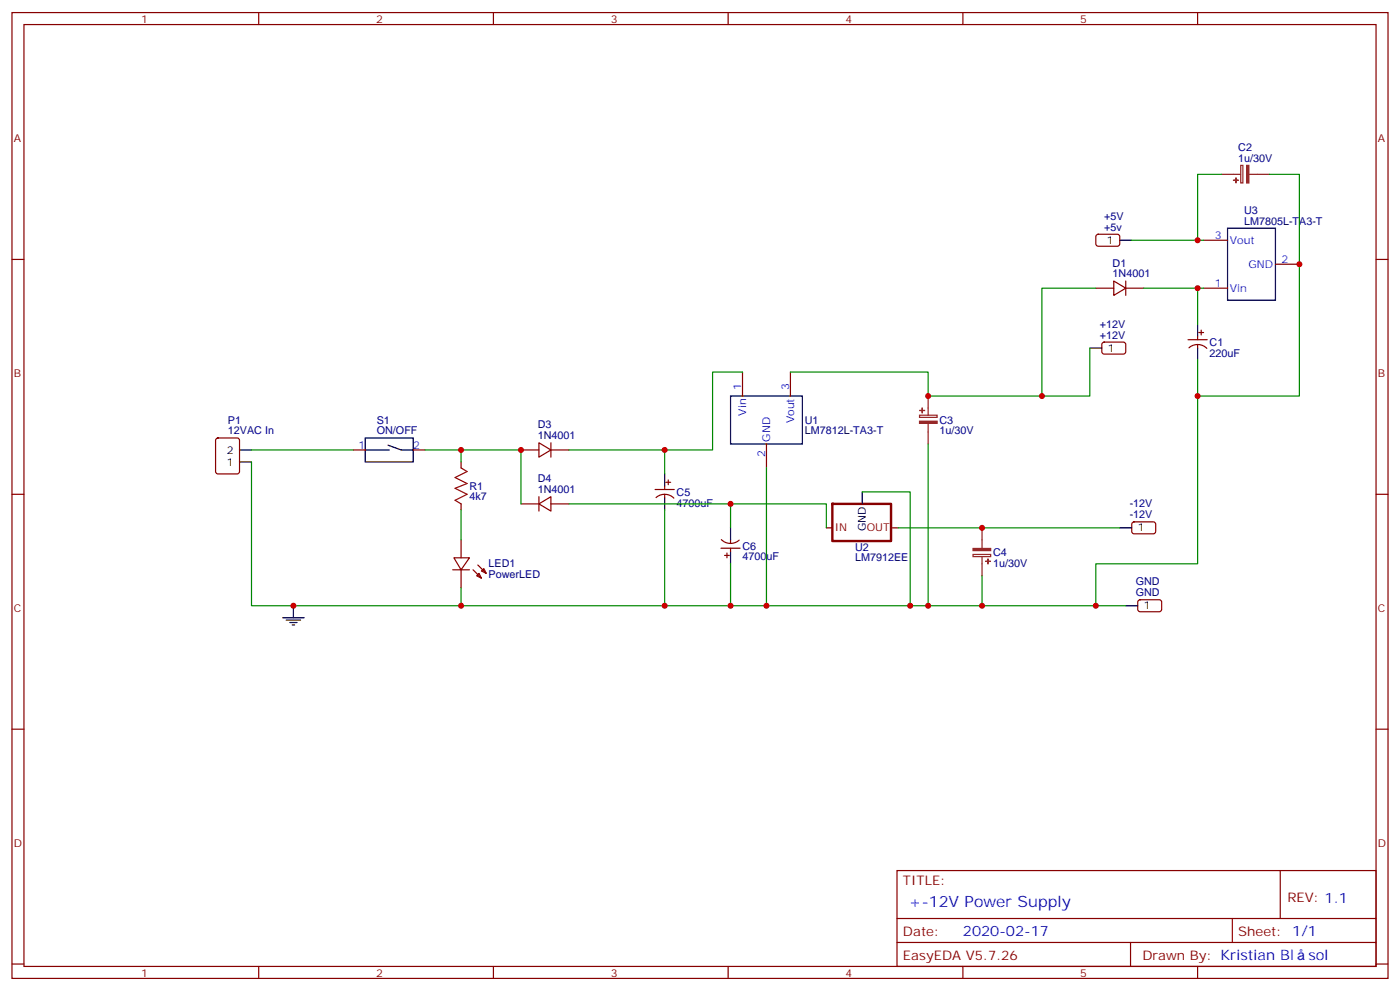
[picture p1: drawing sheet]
<svg xmlns="http://www.w3.org/2000/svg" width="412mm" height="292mm" viewBox="0 0 412 292" stroke-linecap="round" stroke-linejoin="round" font-family="sans-serif">
<g fill="none" stroke="#870000" stroke-width=".35">
<path d="M3.5 3.7h405.4v284.3h-405.4zM7.1 7.2h398.2v277.3h-398.2zM76.2 3.7v3.5M145.3 3.7v3.5M214.5 3.7v3.5M283.6 3.7v3.5M352.8 3.7v3.5M3.5 76.4h3.6M323 69.2l.5-.2h5.9l.4 .7v2.4l-.7 .4-5.9-.1-.4-.6v-2.1zM354.5 70.7h7.1M375.7 77.8h7.1M405.3 76.4h3.6"/>
<path d="M322.8 84.8h5.3M328.1 82.7l3.5 2.1-3.5 2.2zM331.6 82.7v4.3M331.6 84.8h5.3M352.8 99v1M353.1 97.9h1.4M353.8 97.2v1.4M354.5 84.8h7.1M218.7 109.5v7.1M232.8 109.5v7.1M324.8 100.9l.5-.2 5.9 .1 .4 .6-.1 2.4-.6 .4h-5.9l-.4-.7v-2.1zM350 100h5.6"/>
<path d="M350.2 102.4a3.8 3.8 0 0 1 5.3 .2M352.8 101.4v1.1M63.7 129.1l.5-.2h5.6l.7 .5 .1 9.4-.5 .7h-5.9l-.6-.4-.1-9.5zM104.1 132.5h3.5M121.7 132.5h3.5M135.8 136v1.8M153.5 132.5h5.2M158.7 130.4l3.6 2.1-3.6 2.1zM162.3 132.5h5.3M162.3 130.4v4.2M225.8 130.7v7.1M3.5 145.5h3.6"/>
<path d="M135.8 148.3v1.8M135.8 158.9v5.3M153.5 148.3h5.2M158.7 148.3l3.6-2.1v4.3zM158.7 146.2v4.3M162.3 148.3h5.3M193 144.1h5.6M193.3 146.5a3.8 3.8 0 0 1 5.2 .2M195.8 143.1v1M195.8 145.5v1.1M196.1 142h1.5M196.8 141.3v1.4"/>
<path d="M212.5 158.8a3.8 3.8 0 0 0 5.2 .2M215.2 158.9v1.1M243.4 155.4h1.8M262.8 155.4h1.8M333.6 153.8l.5-.2 5.9 .1 .4 .6v2.4l-.7 .5-5.9-.1-.4-.6v-2.2zM405.3 145.5h3.6M133.3 167.7h5M133.7 164.2h4.6l-2.5 3.5zM135.8 167.7v5.3M139.3 167.7l2.5 2.5M140.4 169.5l.7-.7 .7 1.4zM140.8 166.3l2.4 2.5"/>
<path d="M141.8 168.1l.7-.7 .7 1.4zM212.4 161.4h5.6M213.4 163.5h1.4M214.1 162.8v1.4M215.2 161.4v1.1M335.4 176.8l.4-.2h6l.4 .7-.1 2.4-.6 .4-5.9-.1-.5-.6v-2.1zM3.5 214.7h3.6M405.3 214.7h3.6M264.2 256.3h141.1v28.2h-141.1zM377.1 256.3v14.1M264.2 270.4h141.1M264.2 277.5h141.1"/>
<path d="M333 277.5v7M363 270.4v7.1M3.5 283.8h3.6M76.2 284.5v3.5M145.3 284.5v3.5M214.5 284.5v3.5M283.6 284.5v3.5M352.8 284.5v3.5M405.3 283.8h3.6"/>
</g>
<g fill="none" stroke="#000" stroke-width=".35">
<path d="M329.8 70.7h3.6M361.6 67.2h14.1v21.2h-14.1zM352.8 95.4v3.6M215.2 116.6h21.2v14.1h-21.2zM321 102.5h3.6M352.8 102.5v3.5M70.6 136h3.5M70.6 132.5h3.5M107.6 128.9h14.1v7.1h-14.1zM107.6 132.5h7.1M114.3 131.1l3.9 1.4h3.5M195.8 139.5v3.6"/>
<path d="M195.8 146.6v3.5M215.2 155.4v3.5M254 144.8v3.5M329.8 155.4h3.6M86.4 178.3v3.6M215.2 162.5v3.5M331.6 178.3h3.5M83.3 181.9h6.3M84.3 182.6h4.2M85.4 183.3h2.1M86.1 184h.7"/>
</g>
<path d="M135.8 137.8l1.8 1-3.5 1.8 3.5 1.7-3.5 1.5 3.5 1.7-3.5 1.8 1.7 1" fill="none" stroke="#a10000" stroke-width=".35"/>
<path d="M245.2 148.4h17.2v10.9h-17.2z" fill="none" stroke="#870000" stroke-width=".71"/>
<g fill="#8c2424" stroke="#8c2424" stroke-width=".35">
<path d="M270.9 124h5.1v.6h-5.1z"/>
<path d="M270.9 120.8l1.4 .1z"/>
<path d="M271.6 120.1l.1 1.4z"/>
<path d="M286.6 161.5h5.2v.6h-5.2z"/>
<path d="M290.3 165.2l1.4 .1z"/>
<path d="M291 164.6v1.4z"/>
<path d="M367.2 48.7h.7v5.2h-.7z"/>
<path d="M364.1 52.4v1.4z"/>
<path d="M363.4 53.1h1.4z"/>
</g>
<path d="M359.8 51.3h5.7M365.5 48.7h.6v5.2h-.6zM367.9 51.3h6M273.4 116.6v5.6M270.9 122.2h5.1v.7h-5.1zM273.4 124.7v6M289.3 155.4v6M286.6 163.2h5.2v.7h-5.2zM289.3 163.9v5.6" fill="none" stroke="#8c2424" stroke-width=".35"/>
<g fill="none" stroke="#008700" stroke-width=".35">
<path d="M359.8 51.3h-7v19.4M373.9 51.3h8.9v65.3h-30M333.4 70.7h21.1M322.8 84.8h-15.9v31.8M336.9 84.8h17.6M352.8 84.8v10.6M218.7 109.5h-8.8v23h-42.3M321 102.5v14.1h-47.6v-7.1h-40.6M352.8 106v60h-30v12.3M74.1 136v42.3h257.5M74.1 132.5h30M125.2 132.5h28.3v15.8"/>
<path d="M135.8 132.5v3.5M195.8 132.5v7M225.8 137.8v40.5M273.4 130.7v47.6M135.8 150.1v8.8M167.6 148.3h75.8v7.1M195.8 150.1v28.2M215.2 148.3v7.1M254 144.8h14.1v33.5M264.6 155.4h65.2M135.8 173v5.3M215.2 166v12.3"/>
<path d="M289.3 169.5v8.8"/>
</g>
<g fill="#c00">
<circle cx="306.9" cy="116.6" r=".88"/>
<circle cx="382.8" cy="77.8" r=".88"/>
<circle cx="352.8" cy="116.6" r=".88"/>
<circle cx="352.8" cy="84.8" r=".88"/>
<circle cx="289.3" cy="155.4" r=".88"/>
<circle cx="268.1" cy="178.3" r=".88"/>
<circle cx="273.4" cy="178.3" r=".88"/>
<circle cx="273.4" cy="116.6" r=".88"/>
<circle cx="289.3" cy="178.3" r=".88"/>
<circle cx="215.2" cy="178.3" r=".88"/>
<circle cx="153.5" cy="132.5" r=".88"/>
<circle cx="195.8" cy="132.5" r=".88"/>
<circle cx="135.8" cy="132.5" r=".88"/>
<circle cx="86.4" cy="178.3" r=".88"/>
<circle cx="135.8" cy="178.3" r=".88"/>
<circle cx="195.8" cy="178.3" r=".88"/>
<circle cx="215.2" cy="148.3" r=".88"/>
<circle cx="225.8" cy="178.3" r=".88"/>
<circle cx="322.8" cy="178.3" r=".88"/>
<circle cx="352.8" cy="70.7" r=".88"/>
</g>
<text font-size="4.6" fill="#00f" x="267.8" y="266.9">+-12V Power Supply</text>
<g font-size="4.2" fill="#00f">
<text x="283.6" y="275.7">2020-02-17</text>
<text x="385.4" y="282.8">sol</text>
</g>
<g font-size="3.9" fill="#800">
<text x="266" y="260.5">TITLE:</text>
<text x="379.2" y="265.5">REV: 1.1</text>
<text x="266" y="275.7">Date:</text>
<text x="364.8" y="275.7">Sheet: 1/1</text>
<text x="266" y="282.8">EasyEDA V5.7.26</text>
<text x="336.5" y="282.8">Drawn By: Kristian Bl</text>
</g>
<g font-size="3.2" fill="#800">
<text x="41.6" y="6.7">1</text>
<text x="110.8" y="6.7">2</text>
<text x="179.9" y="6.7">3</text>
<text x="249.1" y="6.7">4</text>
<text x="318.2" y="6.7">5</text>
<text x="4.1" y="41.8">A</text>
<text x="405.9" y="41.8">A</text>
<text x="4.1" y="110.9">B</text>
<text x="405.9" y="110.9">B</text>
<text x="4.1" y="180.1">C</text>
<text x="405.9" y="180.1">C</text>
<text x="4.1" y="249.2">D</text>
<text x="405.9" y="249.2">D</text>
<text x="41.6" y="287.5">1</text>
<text x="110.8" y="287.5">2</text>
<text x="179.9" y="287.5">3</text>
<text x="249.1" y="287.5">4</text>
<text x="318.2" y="287.5">5</text>
</g>
<g font-size="3.2" fill="#000080">
<text x="364.8" y="47.6">1u/30V</text>
<text x="364.8" y="44.4">C2</text>
<text x="325.2" y="64.7">+5V</text>
<text x="366.5" y="63.1">U3</text>
<text x="325.2" y="67.9">+5v</text>
<text x="366.5" y="66.1">LM7805L-TA3-T</text>
<text x="327.7" y="81.7">1N4001</text>
<text x="327.7" y="78.5">D1</text>
<text x="324" y="99.7">+12V</text>
<text x="324" y="96.5">+12V</text>
<text x="356.3" y="102">C1</text>
<text x="356.3" y="105">220uF</text>
<text x="67.1" y="124.7">P1</text>
<text x="111" y="124.7">S1</text>
<text x="237.1" y="124.7">U1</text>
<text x="276.8" y="124.7">C3</text>
<text x="67.1" y="127.9">12VAC In</text>
<text x="111" y="127.9">ON/OFF</text>
<text x="158.4" y="129.3">1N4001</text>
<text x="158.4" y="126.1">D3</text>
<text x="237.1" y="127.9">LM7812L-TA3-T</text>
<text x="276.8" y="127.9">1u/30V</text>
<text x="158.4" y="142">D4</text>
<text x="138.3" y="147.3">4k7</text>
<text x="138.3" y="144.1">R1</text>
<text x="158.4" y="145.2">1N4001</text>
<text x="199.3" y="149.1">4700uF</text>
<text x="199.3" y="146.1">C5</text>
<text x="332.8" y="149.4">-12V</text>
<text x="332.8" y="152.6">-12V</text>
<text x="218.7" y="162">C6</text>
<text x="143.9" y="167">LED1</text>
<text x="218.7" y="165">4700uF</text>
<text x="251.9" y="165.3">LM7912EE</text>
<text x="251.9" y="162.1">U2</text>
<text x="292.5" y="166.8">1u/30V</text>
<text x="292.5" y="163.6">C4</text>
<text x="143.9" y="170.2">PowerLED</text>
<text x="334.5" y="172.3">GND</text>
<text x="334.5" y="175.5">GND</text>
</g>
<g font-size="3.2">
<text x="326.1" y="71.8">1</text>
<text x="326.3" y="103.5">1</text>
<text x="66.8" y="137.1">1</text>
<text x="66.8" y="133.5">2</text>
<text x="255.1" y="156.3" transform="rotate(-90 255.1 156.3)">GND</text>
<text x="335.1" y="156.5">1</text>
<text x="336.9" y="179.4">1</text>
</g>
<g font-size="3.2" fill="#00f">
<text x="357.8" y="70.4">3</text>
<text x="362.3" y="71.8">Vout</text>
<text x="377.5" y="77.4">2</text>
<text x="367.7" y="78.8">GND</text>
<text x="357.8" y="84.5">1</text>
<text x="362.3" y="85.9">Vin</text>
<text x="218.4" y="114.8" transform="rotate(-90 218.4 114.8)">1</text>
<text x="232.5" y="114.8" transform="rotate(-90 232.5 114.8)">3</text>
<text x="219.8" y="122.3" transform="rotate(-90 219.8 122.3)">Vin</text>
<text x="233.9" y="124.6" transform="rotate(-90 233.9 124.6)">Vout</text>
<text x="226.8" y="130" transform="rotate(-90 226.8 130)">GND</text>
<text x="105.6" y="132.1">1</text>
<text x="121.7" y="132.1">2</text>
<text x="225.4" y="134.5" transform="rotate(-90 225.4 134.5)">2</text>
</g>
<g font-size="3.2" fill="#880001">
<text x="245.9" y="156.5">IN</text>
<text x="255.3" y="156.5">OUT</text>
</g>
</svg>
